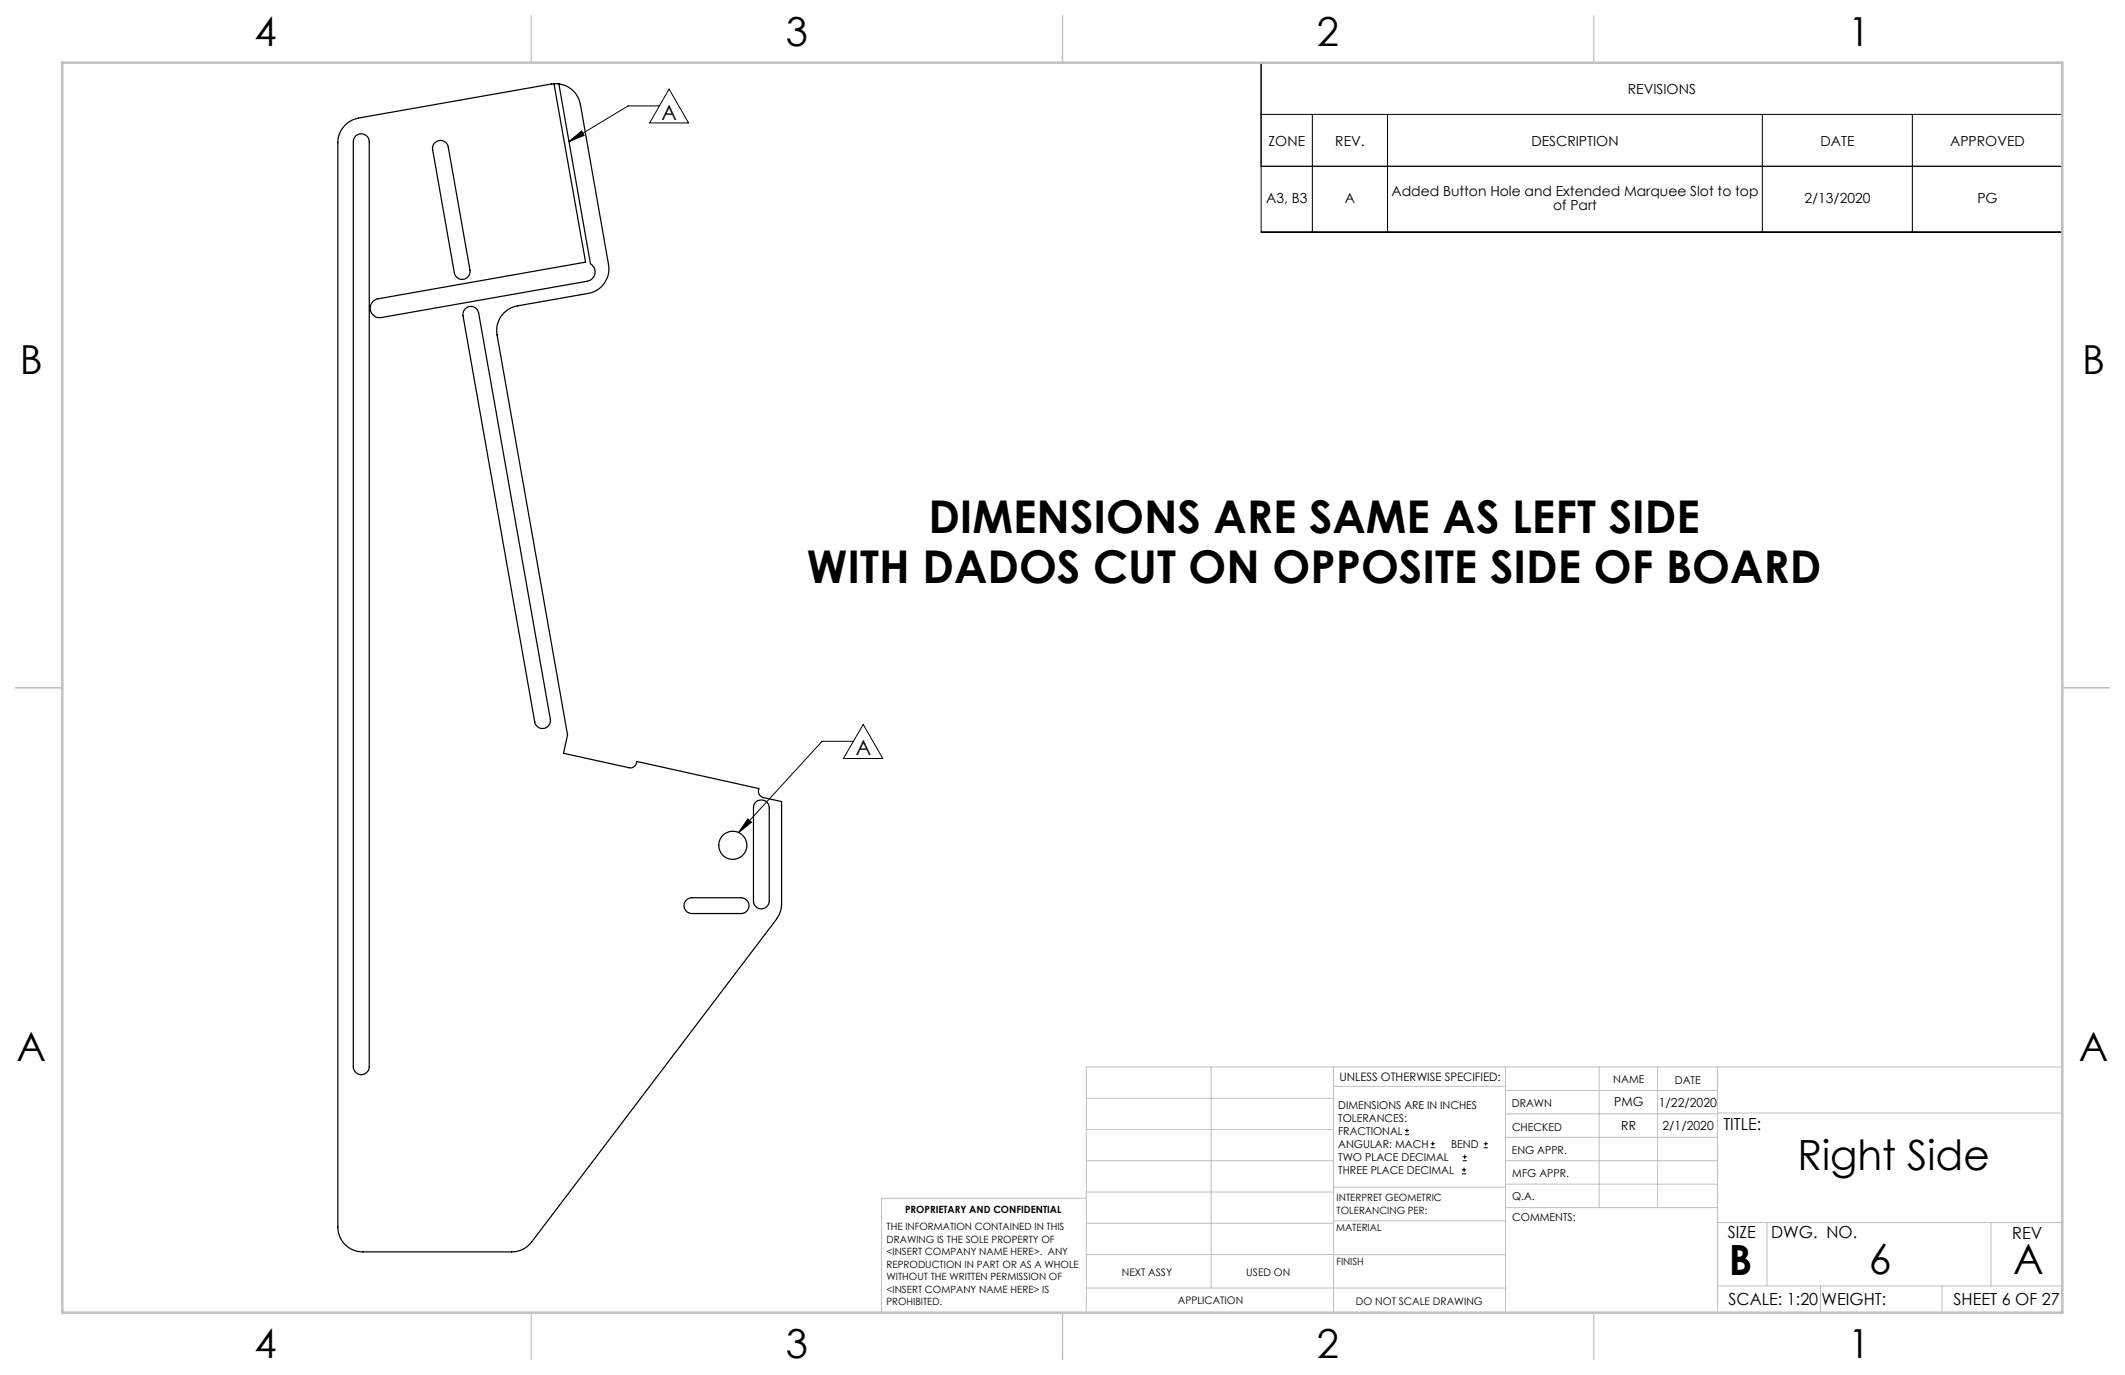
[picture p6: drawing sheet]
<svg xmlns="http://www.w3.org/2000/svg" width="432mm" height="279mm" viewBox="0 0 432 279" stroke-linecap="round" stroke-linejoin="round" font-family="sans-serif">
<g fill="none" stroke="#000" stroke-width=".2">
<path d="M136 18.1l3.9 6.9h-7.9zM256.3 12.7h162.8v34.5h-162.8zM115.6 28.8l2.6-2.2 .5 .9zM134 21.5h-6.4l-12 7.3M256.3 33.8h162.8M256.3 23.2h162.8M266.7 23.2v24M281.9 23.2v24M358.1 23.2v24M388.6 23.2v24M173.4 150.6h-6.4l-16.9 18.6M175.4 147.2l4 6.9h-8z"/>
<path d="M151.9 166.4l.8 .7-2.6 2.1zM285.5 230.6h.8M285.5 229.7h.8M285.9 229.3v.9M290.7 233.2h.8M290.7 232.4h.8M291.1 232v.8M297.1 238.5h.8M297.1 237.7h.8M297.2 235.9h.9M297.2 235.1h.9M297.5 237.3v.8"/>
<path d="M297.6 234.6v.9M301.5 233.2h.8M301.5 232.4h.8M301.9 232v.8"/>
</g>
<g fill="none" stroke="#c0c0c0" stroke-width=".2">
<path d="M246.1 216.8v44.9M271 216.8v49.9M305.9 216.8v49.9M324.9 216.8v28.6M336.8 216.8v28.6M349 216.8v49.9M419.1 216.8h-198.4v49.9M220.7 235.9h50.3M220.7 229.5h50.3M220.7 223.2h50.3M271 220.7h34.9M305.9 231.1h43.1"/>
<path d="M305.9 226.3h43.1M305.9 221.6h43.1M305.9 235.9h43.1M349 226.2h70.1M220.7 248.6h50.3M220.7 242.2h50.3M220.7 254.9h50.3M220.7 243.5h-41.6v23.2M271 255h34.9M271 248.1h35M271 241.2h35M305.9 240.6h43.1"/>
<path d="M306 245.4h43M349 248.4h70.1M359.1 248.4v12.9M404.6 248.4v12.9M220.7 261.7h85.2M349 261.3h70.1M369.9 261.3v5.4M394.6 261.3v5.4"/>
</g>
<path d="M108 3.2v9.5M215.9 3.2v9.5M323.8 3.2v9.5M3.1 139.7h9.6M419.1 139.7h9.5M108 266.7v9.6M215.9 266.7v9.6M323.8 266.7v9.6" fill="none" stroke="#c0c0c0" stroke-width=".25"/>
<path d="M12.7 12.7h406.4v254h-406.4z" fill="none" stroke="#c0c0c0" stroke-width=".5"/>
<path d="M115.6 28.8l2.6-2.2 .5 .9zM151.9 166.4l.8 .7-2.6 2.1z" fill="#000"/>
<g fill="none" stroke="#000" stroke-width=".25">
<path d="M112.6 17l-39.8 7a5.1 5.1 0 0 0-4.1 5v220.3a5 5 0 0 0 5 5.1h30.3a5.1 5.1 0 0 0 4-2l49.8-65.6a5.5 5.5 0 0 0 1-3.1v-20.8l-3.7-.8a1.34 1.34 0 0 1-.9-1.9l-24.8-5.5a1.31 1.31 0 0 1-1.6 1.3l-13.3-2.9 .8-3.8-14.3-81.2a5.1 5.1 0 0 1 4.1-5.9l14.5-2.6a5.1 5.1 0 0 0 4-5.9l-5.7-32.5a5.2 5.2 0 0 0-4.3-4.2M112.6 17l6.4 36.3-42.2 7.4a1.93 1.93 0 0 0-1.6 2.3 1.93 1.93 0 0 0 2.3 1.5l41.8-7.3a1.93 1.93 0 0 0 1.6-1.6 1.93 1.93 0 0 0-.9-2l-6.4-36.6M112.6 17h1M72.3 27.6a1.64 1.64 0 0 1 1.8-.3 1.64 1.64 0 0 1 .9 1.5v187.9a1.62 1.62 0 0 1-1.6 1.7 1.62 1.62 0 0 1-1.6-1.7v-187.9l.1-.6zM88.2 29.1a1.61 1.61 0 0 1 1.7-.5 1.61 1.61 0 0 1 1.2 1.3l4.4 25a1.61 1.61 0 0 1-1.3 1.9 1.61 1.61 0 0 1-1.9-1.3l-4.4-25.1v-.7zM94.7 62.7a1.6 1.6 0 0 1 2.6 .9l14.5 82.6a1.61 1.61 0 0 1-1.3 1.8 1.61 1.61 0 0 1-1.8-1.3l-14.6-82.5 .1-1zM153.6 162.9a1.62 1.62 0 0 1 1.8-.2 1.62 1.62 0 0 1 .9 1.4v19a1.61 1.61 0 0 1-1.6 1.6 1.61 1.61 0 0 1-1.6-1.6v-19a1.32 1.32 0 0 1 .5-1.2zM139.4 183l.5-.4 .7-.2h10a1.61 1.61 0 0 1 1.6 1.6 1.61 1.61 0 0 1-1.6 1.6h-10a1.6 1.6 0 0 1-1.5-.9 1.6 1.6 0 0 1 .3-1.7z"/>
<circle cx="148.9" cy="171.8" r="2.85"/>
</g>
<g font-size="9.2">
<text x="188.6" y="108.2">DIMENSIONS ARE SAME AS LEFT SIDE</text>
<text x="164" y="118.4">WITH DADOS CUT ON OPPOSITE SIDE OF BOARD</text>
</g>
<g font-size="8.5">
<text x="365.2" y="237.7">Right Side</text>
<text x="351.3" y="259">B</text>
<text x="379.7" y="258.9">6</text>
<text x="409.1" y="258.9">A</text>
</g>
<g font-size="8.1">
<text x="51.7" y="9.3">4</text>
<text x="159.7" y="9.3">3</text>
<text x="267.6" y="9.3">2</text>
<text x="375.6" y="9.3">1</text>
<text x="4" y="76">B</text>
<text x="423.1" y="76">B</text>
<text x="3.3" y="215.7">A</text>
<text x="422.4" y="215.7">A</text>
<text x="51.7" y="276">4</text>
<text x="159.7" y="276">3</text>
<text x="267.6" y="276">2</text>
<text x="375.6" y="276">1</text>
</g>
<g font-size="4.2">
<text x="134.4" y="24.4">A</text>
<text x="173.9" y="153.5">A</text>
</g>
<g font-size="3.4">
<text x="350.2" y="229.5">TITLE:</text>
<text x="351.1" y="251.6">SIZE</text>
<text x="359.9" y="251.6">DWG. NO.</text>
<text x="408.9" y="251.7">REV</text>
<text x="351.2" y="265.2">SCALE: 1:20</text>
<text x="370.1" y="265.3">WEIGHT:</text>
<text x="396.9" y="265.2">SHEET 6 OF 27</text>
</g>
<g font-size="2.8">
<text x="330.8" y="19">REVISIONS</text>
<text x="257.8" y="29.6">ZONE</text>
<text x="271.3" y="29.6">REV.</text>
<text x="311.2" y="29.6">DESCRIPTION</text>
<text x="369.9" y="29.6">DATE</text>
<text x="396.3" y="29.6">APPROVED</text>
<text x="257.3" y="41.3">A3, B3</text>
<text x="273.3" y="41.3">A</text>
<text x="282.7" y="39.8">Added Button Hole and Extended Marquee Slot to top</text>
<text x="366.7" y="41.3">2/13/2020</text>
<text x="401.8" y="41.3">PG</text>
<text x="315.6" y="42.7">of Part</text>
</g>
<g font-size="2.5">
<text x="328" y="224.8">PMG</text>
<text x="337.1" y="224.9">1/22/2020</text>
<text x="329.5" y="229.6">RR</text>
<text x="337.8" y="229.7">2/1/2020</text>
</g>
<text font-size="2.4" x="272.2" y="219.7">UNLESS OTHERWISE SPECIFIED:</text>
<g font-size="2.2">
<text x="327.8" y="220.1">NAME</text>
<text x="340.3" y="220.2">DATE</text>
<text x="271.9" y="225.3">DIMENSIONS ARE IN INCHES</text>
<text x="271.9" y="227.9">TOLERANCES:</text>
<text x="307.2" y="224.9">DRAWN</text>
<text x="271.9" y="230.6">FRACTIONAL</text>
<text x="271.9" y="233.2">ANGULAR: MACH</text>
<text x="294.9" y="233.2">BEND</text>
<text x="307.3" y="229.8">CHECKED</text>
<text x="271.9" y="235.9">TWO PLACE DECIMAL</text>
<text x="271.9" y="238.5">THREE PLACE DECIMAL</text>
<text x="307.2" y="234.5">ENG APPR.</text>
<text x="307.3" y="239.2">MFG APPR.</text>
<text x="307.3" y="243.9">Q.A.</text>
<text x="307.3" y="248.1">COMMENTS:</text>
</g>
<g font-size="2.1">
<text x="227.9" y="259.2">NEXT ASSY</text>
<text x="253.3" y="259.2">USED ON</text>
<text x="239.3" y="265">APPLICATION</text>
<text x="275.5" y="265.1">DO NOT SCALE DRAWING</text>
</g>
<g font-size="2">
<text x="271.6" y="244.1">INTERPRET GEOMETRIC</text>
<text x="180.2" y="250">THE INFORMATION CONTAINED IN THIS</text>
<text x="183.9" y="246.4">PROPRIETARY AND CONFIDENTIAL</text>
<text x="271.5" y="250.2">MATERIAL</text>
<text x="271.6" y="246.6">TOLERANCING PER:</text>
<text x="180.2" y="252.5">DRAWING IS THE SOLE PROPERTY OF</text>
<text x="180.2" y="255.1">&lt;INSERT COMPANY NAME HERE&gt;. ANY</text>
<text x="180.2" y="257.6">REPRODUCTION IN PART OR AS A WHOLE</text>
<text x="271.5" y="257">FINISH</text>
<text x="180.2" y="260.1">WITHOUT THE WRITTEN PERMISSION OF</text>
<text x="180.2" y="262.6">&lt;INSERT COMPANY NAME HERE&gt; IS</text>
<text x="180.2" y="265.2">PROHIBITED.</text>
</g>
</svg>
